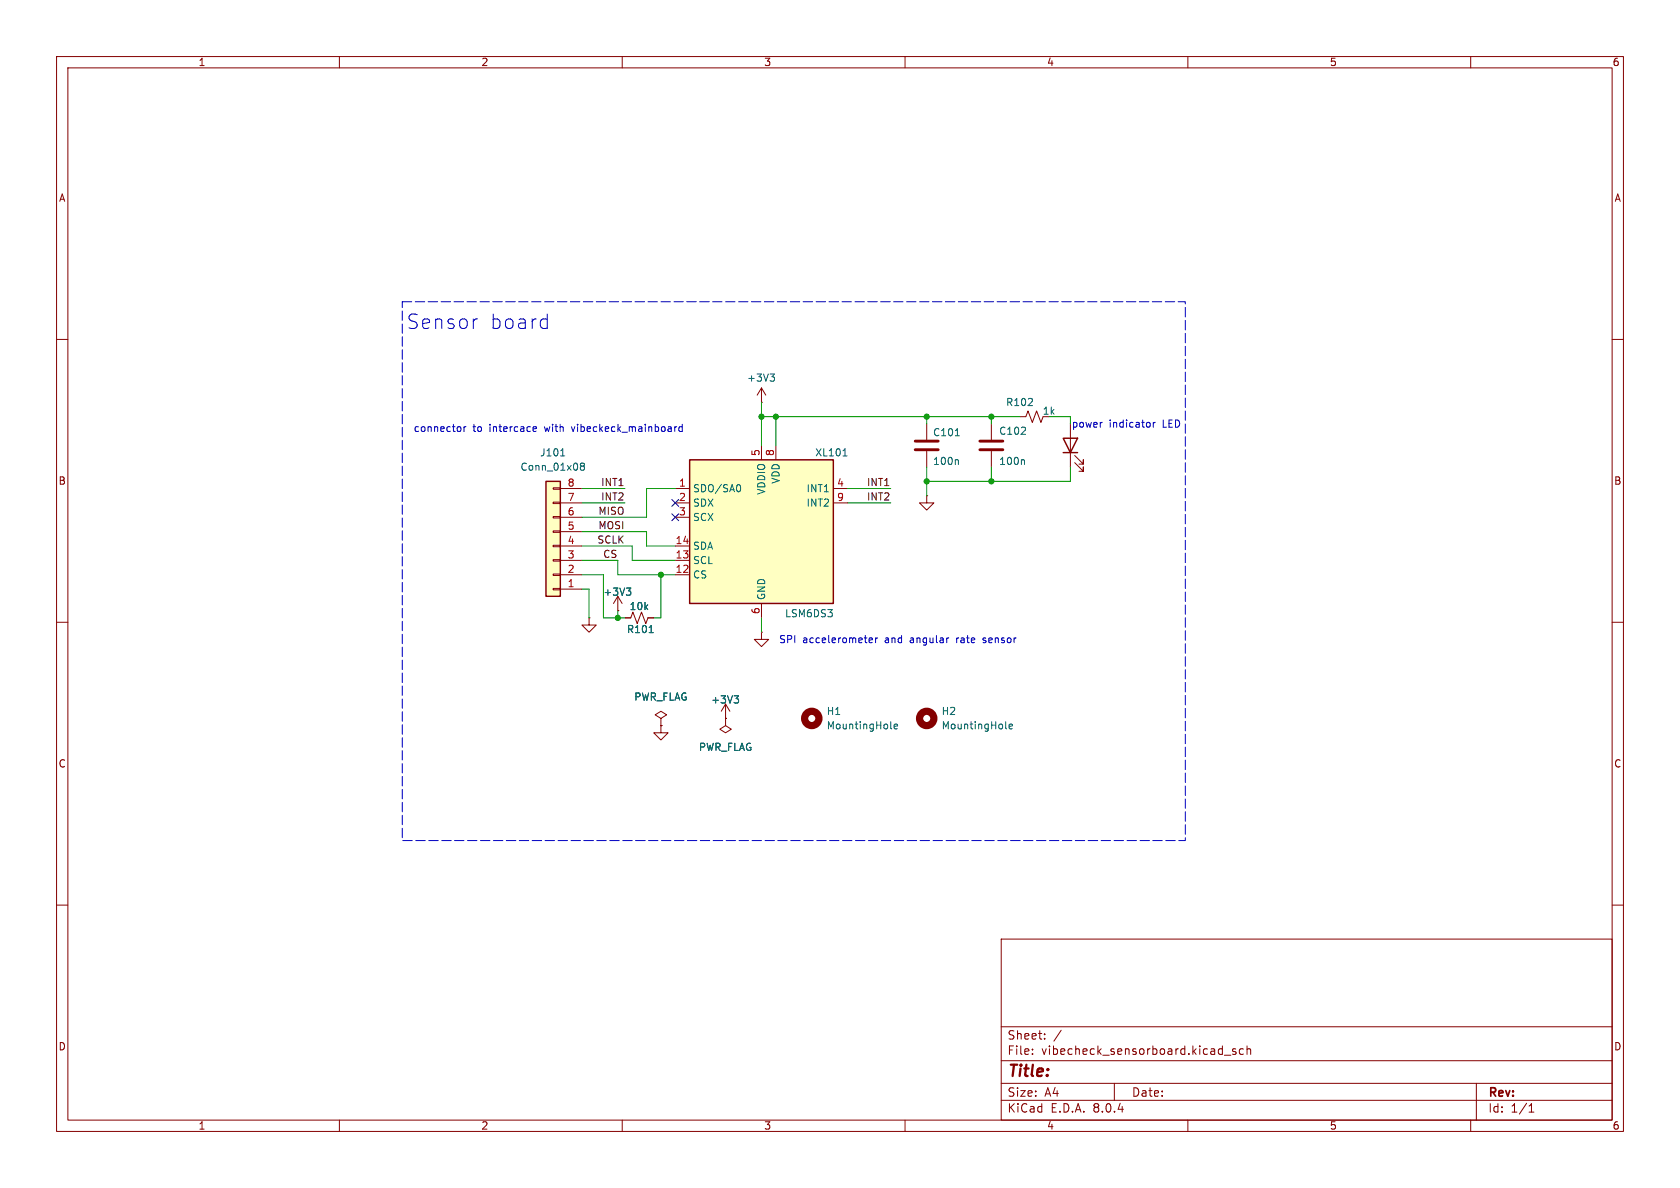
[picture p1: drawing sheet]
<svg xmlns="http://www.w3.org/2000/svg" width="297mm" height="210mm" viewBox="0 0 297 210" stroke-linecap="round" stroke-linejoin="round" font-family="sans-serif">
<g fill="none" stroke="#840000" stroke-width=".18">
<path d="M10 10h277v190h-277zM12 12h273v186h-273zM60 10v2M110 10v2M160 10v2M210 10v2M260 10v2M10 60h2M285 60h2M163.8 74.9v2.8M163.8 79.8v2.8M175.3 74.9v2.8"/>
<path d="M175.3 79.8v2.8M180.3 73.7h1.1l.3-1.1 .8 2.1 .8-2.1 .7 2.1 .4-1M189.2 74.9v7.7M163.8 87.6v1.3h1.3l-1.3 1.3-1.2-1.3h1.2M163.8 87.6h.1M190 81.8l1.5 1.5v-.7v.7h-.7M190 80.5l1.5 1.5v-.7v.7h-.7M10 110h2M110.5 109.2h1l.4-1 .7 2 .8-2 .8 2 .4-1h1M134.6 111.8v1.2h1.3l-1.3 1.3-1.3-1.3h1.3M134.6 111.8h.1M285 110h2"/>
<path d="M116.8 128.3v1.2h1.3l-1.3 1.3-1.2-1.3h1.2M116.8 128.3h.1M116.8 127l1.1-.6-1.1-.7-1 .7 1 .6v1.3M128.3 127v1.3l1 .6-1 .6-1-.6 1-.6M128.3 127h.1M128.3 124.5l-.8 1.2M128.3 124.5v2.5M128.3 124.5l.7 1.2M10 160h2M285 160h2M177 166h108v32h-108zM60 198v2"/>
<path d="M110 198v2M160 198v2M177 194.5h108M177 191.5h108M177 187.5h108M177 181.5h108M182.5 186.3v.1M182.5 185.5v.1M184.7 183.6v.1M184.7 182.8v.1M187.6 182.1l-1.3 2M197 191.5v3"/>
<path d="M210 198v2M216.5 186.5h1.1M218.5 185.5l-.4-.1-.2 .2 .1 .2 .5 .2v.3h-.6M219.8 185.5l-.4-.1-.3 .3v.4l.1 .2h.6M220.5 185.5l.2-.1 .3 .1 .1 .9M220.5 184.9v1.5M260 198v2M261 191.5v6.5M270.3 196.6h.9M270.3 195.5l.4-.4v1.5"/>
</g>
<path d="M161.8 79.5h4.1M161.8 78h4.1M173.2 79.5h4.1M173.2 78h4.1" fill="none" stroke="#840000" stroke-width=".51"/>
<path d="M168.9 77h.7M169.3 81.3l.1 .1v.7M180.9 81.3l.2 .1v.7M114.8 111.8h.7M129.8 123h.8l-.5 .5M130.3 123.5l.3 .2v.3l-.3 .3M157.5 128.7l.2 .1M158.1 128.4l.6-.1-.1-.2-.3-.1-.2 .2v.6h.5M177.8 128.7l.2 .1M178.4 128.4l.6-.1-.1-.2-.3-.1-.2 .2 .1 .6h.4" fill="none" stroke="#006464" stroke-width=".18"/>
<path d="M188 77.5h2.5l-1.3 2.5zM188 80h2.5" fill="none" stroke="#840000" stroke-width=".25"/>
<g fill="none" stroke="#840000" stroke-width="1.3">
<circle cx="143.5" cy="127" r="1.27"/>
<circle cx="163.8" cy="127" r="1.27"/>
</g>
<path d="M121.9 81.3h25.4v25.4h-25.4z" fill="#ffffc2"/>
<path d="M121.9 81.3h25.4v25.4h-25.4z" fill="none" stroke="#840000" stroke-width=".25"/>
<path d="M134.6 78.7v2.6M137.2 78.7v2.6M119.4 86.4h2.5M119.4 99.1h2.5M119.4 96.5h2.5M119.4 88.9h2.5M119.4 91.4h2.5M147.3 86.4h2.6M147.3 88.9h2.6M119.4 101.6h2.5M134.6 106.7v2.5" fill="none" stroke="#840000" stroke-width=".18"/>
<path d="M130.6 85.7a.79 .79 0 0 1 0 1.2M149 80.6h.8" fill="none" stroke="#006464" stroke-width=".18"/>
<path d="M96.5 85.1h2.6v20.3h-2.6z" fill="#ffffc2"/>
<g fill="none" stroke="#840000" stroke-width=".18">
<path d="M134.6 71.1h.1M134.6 68.6l-.7 1.3M134.6 68.6v2.5M134.6 68.6l.8 1.3M97.8 86.2h1.3v.3h-1.3zM97.8 88.8h1.3v.2h-1.3zM97.8 91.3h1.3v.3h-1.3zM97.8 93.9h1.3v.2h-1.3zM97.8 96.4h1.3v.2h-1.3zM97.8 98.9h1.3v.3h-1.3zM99.1 99.1h3.8M99.1 96.5h3.8"/>
<path d="M99.1 94h3.8M99.1 91.4h3.8M99.1 88.9h3.8M99.1 86.4h3.8M97.8 101.5h1.3v.2h-1.3zM97.8 104h1.3v.3h-1.3zM99.1 104.1h3.8M99.1 101.6h3.8M104.1 109.2v1.3h1.3l-1.3 1.3-1.2-1.3h1.2M104.1 109.2h.1M109.2 108h.1M109.2 105.4l-.7 1.3"/>
<path d="M109.2 105.4v2.6M109.2 105.4l.8 1.3M110.5 109.2h1M114.6 109.2h1M116.8 128.3h.1M128.3 127h.1"/>
</g>
<path d="M96.5 85.1h2.6v20.3h-2.6z" fill="none" stroke="#840000" stroke-width=".25"/>
<path d="M136.1 66.1h.8l-.4 .5M136.7 66.6l.2 .2v.3l-.2 .3M99.1 80.6h.7M102.8 82.4l-.2-.2 .2-.3h.3l.2 .2-.2 .3M102.8 82.4l-.2 .2v.3l.2 .2h.3l.2-.2v-.3l-.2-.2M102.8 82.4h.3M110.7 104h.8l-.4 .4M111.3 104.4l.2 .3v.3l-.2 .2M114.8 111.8h.7M129.8 123h.8l-.5 .5M130.3 123.5l.3 .2v.3l-.3 .3" fill="none" stroke="#006464" stroke-width=".18"/>
<g fill="none" stroke="#0000c2" stroke-width=".18">
<path d="M84.2 56.4h.2M96.5 56.4l.2 .1M96.7 55.5v2.6M96.7 57.9l-.2 .2M81.4 75.5l.1 .2-.1 .5M82 75.4v.9M82.4 75.4l-.4 .3M94.3 75.5l.4-.1 .2 .3-.7 .2M94.3 76.2h.5M119.3 75.4v.9M119.6 75.4l-.3 .3M120.6 75.5l-.3-.1-.3 .3 .1 .5h.5"/>
<path d="M120.6 75v1.3M194.8 74.7h.1M203.9 74.7v.8M204.2 74.7l-.3 .2M153.7 113.6h.5M153.7 112.8h.4l.1 .3-.6 .1M154.8 112.8v.8M155.2 112.8l-.4 .2M167.6 112.8h.1M173.8 113.6h.1M174 112.8l-.2 .1 .2 .3"/>
</g>
<path d="M71.1 53.3h138.4v95.3h-138.4z" fill="none" stroke="#0000c2" stroke-width=".18" stroke-dasharray="1.7 .6"/>
<g fill="none" stroke="#009600" stroke-width=".18">
<path d="M134.6 71.1v7.6M134.6 73.7h45.7M137.2 73.7v5M163.8 73.7v1.2M175.3 73.7v1.2M185.4 73.7h3.8v1.2M102.9 96.5h8.9v2.6h7.6M102.9 94h11.4v2.5h5.1M102.9 88.9h7.6M102.9 86.4h7.6M102.9 99.1h6.3v2.5h10.2M119.4 86.4h-5.1v5h-11.4"/>
<path d="M149.9 88.9h7.6M149.9 86.4h7.6M163.8 82.6v5M175.3 82.6v2.5M189.2 82.6v2.5h-25.4M102.9 104.1h1.2v5.1M102.9 101.6h3.8v7.6h3.8M109.2 108v1.2M116.8 101.6v7.6h-1.2M134.6 109.2v2.6"/>
</g>
<path d="M118.8 90.8l1.2 1.2M118.8 88.3l1.2 1.2M120 90.8l-1.2 1.2M120 88.3l-1.2 1.2" fill="none" stroke="#000084" stroke-width=".18"/>
<g fill="#009600" stroke="#009600" stroke-width=".18">
<circle cx="163.8" cy="85.1" r=".46"/>
<circle cx="137.2" cy="73.7" r=".46"/>
<circle cx="163.8" cy="73.7" r=".46"/>
<circle cx="175.3" cy="73.7" r=".46"/>
<circle cx="175.3" cy="85.1" r=".46"/>
<circle cx="109.2" cy="109.2" r=".46"/>
<circle cx="134.6" cy="73.7" r=".46"/>
<circle cx="116.8" cy="101.6" r=".46"/>
</g>
<g font-size="3.5" fill="#0000c2">
<text x="71.8" y="58.4">Sensor</text>
<text x="86.6" y="58.4">board</text>
</g>
<text font-size="2.8" fill="#840000" x="178" y="190.9">Title:</text>
<g font-size="2.1" fill="#840000">
<text x="178" y="184">Sheet:</text>
<text x="178" y="186.7">File:</text>
<text x="184.1" y="186.7">vibecheck_sensorboard.kicad_sch</text>
<text x="178" y="196.9">KiCad</text>
<text x="178" y="194.1">Size:</text>
<text x="184.7" y="194.1">A4</text>
<text x="185.7" y="196.9">E.D.A.</text>
<text x="193.3" y="196.9">8.0.4</text>
<text x="200" y="194.1">Date:</text>
<text x="263" y="194.3">Rev:</text>
<text x="263" y="196.9">Id:</text>
<text x="267.1" y="196.9">1/1</text>
</g>
<g font-size="1.8" fill="#840000">
<text x="35" y="11.9">1</text>
<text x="85" y="11.9">2</text>
<text x="135" y="11.9">3</text>
<text x="185" y="11.9">4</text>
<text x="235" y="11.9">5</text>
<text x="285" y="11.9">6</text>
<text x="10.3" y="35.9">A</text>
<text x="285.3" y="35.9">A</text>
<text x="10.3" y="85.9">B</text>
<text x="285.3" y="85.9">B</text>
<text x="10.3" y="135.9">C</text>
<text x="285.3" y="135.9">C</text>
<text x="10.3" y="185.9">D</text>
<text x="285.3" y="185.9">D</text>
<text x="35" y="199.9">1</text>
<text x="85" y="199.9">2</text>
<text x="135" y="199.9">3</text>
<text x="185" y="199.9">4</text>
<text x="235" y="199.9">5</text>
<text x="285" y="199.9">6</text>
</g>
<g font-size="1.8" fill="#006464">
<text x="132" y="67.7">+3V3</text>
<text x="177.8" y="72">R102</text>
<text x="164.9" y="77.3">C101</text>
<text x="176.5" y="77.1">C102</text>
<text x="184.2" y="73.5">1k</text>
<text x="91.9" y="83.4">Conn_01x08</text>
<text x="95.4" y="80.9">J101</text>
<text x="144" y="80.9">XL101</text>
<text x="164.9" y="82.4">100n</text>
<text x="176.5" y="82.4">100n</text>
<text x="122.4" y="87.2">SDO/SA0</text>
<text x="122.4" y="89.8">SDX</text>
<text x="135.5" y="87.6" transform="rotate(-90 135.5 87.6)">VDDIO</text>
<text x="138" y="85.6" transform="rotate(-90 138 85.6)">VDD</text>
<text x="142.5" y="87.2">INT1</text>
<text x="142.5" y="89.8">INT2</text>
<text x="122.4" y="92.3">SCX</text>
<text x="122.4" y="99.9">SCL</text>
<text x="122.4" y="97.4">SDA</text>
<text x="106.6" y="105.5">+3V3</text>
<text x="122.4" y="102.5">CS</text>
<text x="135.5" y="106.2" transform="rotate(-90 135.5 106.2)">GND</text>
<text x="110.7" y="112.1">R101</text>
<text x="111.2" y="108.1">10k</text>
<text x="138.7" y="109.3">LSM6DS3</text>
<text x="112" y="124.1">PWR_FLAG</text>
<text x="125.6" y="124.6">+3V3</text>
<text x="146.1" y="126.6">H1</text>
<text x="146.1" y="129.1">MountingHole</text>
<text x="166.4" y="126.6">H2</text>
<text x="166.4" y="129.1">MountingHole</text>
<text x="123.5" y="132.9">PWR_FLAG</text>
</g>
<g font-size="1.8" fill="#0000c2">
<text x="73" y="76.6">connector</text>
<text x="83.6" y="76.6">to</text>
<text x="86.6" y="76.6">intercace</text>
<text x="96.6" y="76.6">with</text>
<text x="101.5" y="76.6">vibeckeck_mainboard</text>
<text x="189.4" y="75.8">power</text>
<text x="196.1" y="75.8">indicator</text>
<text x="205.6" y="75.8">LED</text>
<text x="137.6" y="113.9">SPI</text>
<text x="141.9" y="113.9">accelerometer</text>
<text x="156.5" y="113.9">and</text>
<text x="161.2" y="113.9">angular</text>
<text x="169.5" y="113.9">rate</text>
<text x="174.5" y="113.9">sensor</text>
</g>
<g font-size="1.8" fill="#a90000">
<text x="134.4" y="80.7" transform="rotate(-90 134.4 80.7)">5</text>
<text x="136.9" y="80.7" transform="rotate(-90 136.9 80.7)">8</text>
<text x="100.3" y="88.6">7</text>
<text x="100.3" y="86.1">8</text>
<text x="119.9" y="86.1">1</text>
<text x="119.9" y="88.6">2</text>
<text x="147.9" y="86.1">4</text>
<text x="147.9" y="88.6">9</text>
<text x="100.3" y="93.7">5</text>
<text x="100.3" y="91.2">6</text>
<text x="119.9" y="91.2">3</text>
<text x="100.3" y="101.3">2</text>
<text x="100.3" y="98.8">3</text>
<text x="100.3" y="96.3">4</text>
<text x="119.3" y="101.3">12</text>
<text x="119.3" y="98.8">13</text>
<text x="119.3" y="96.3">14</text>
<text x="100.3" y="103.9">1</text>
<text x="134.4" y="108.7" transform="rotate(-90 134.4 108.7)">6</text>
</g>
<g font-size="1.8" fill="#0f0f0f">
<text x="106.2" y="86">INT1</text>
<text x="106.2" y="88.6">INT2</text>
<text x="153.2" y="86">INT1</text>
<text x="153.2" y="88.6">INT2</text>
<text x="105.7" y="93.6">MOSI</text>
<text x="105.7" y="91.1">MISO</text>
<text x="105.5" y="96.2">SCLK</text>
<text x="106.5" y="98.7">CS</text>
</g>
</svg>
